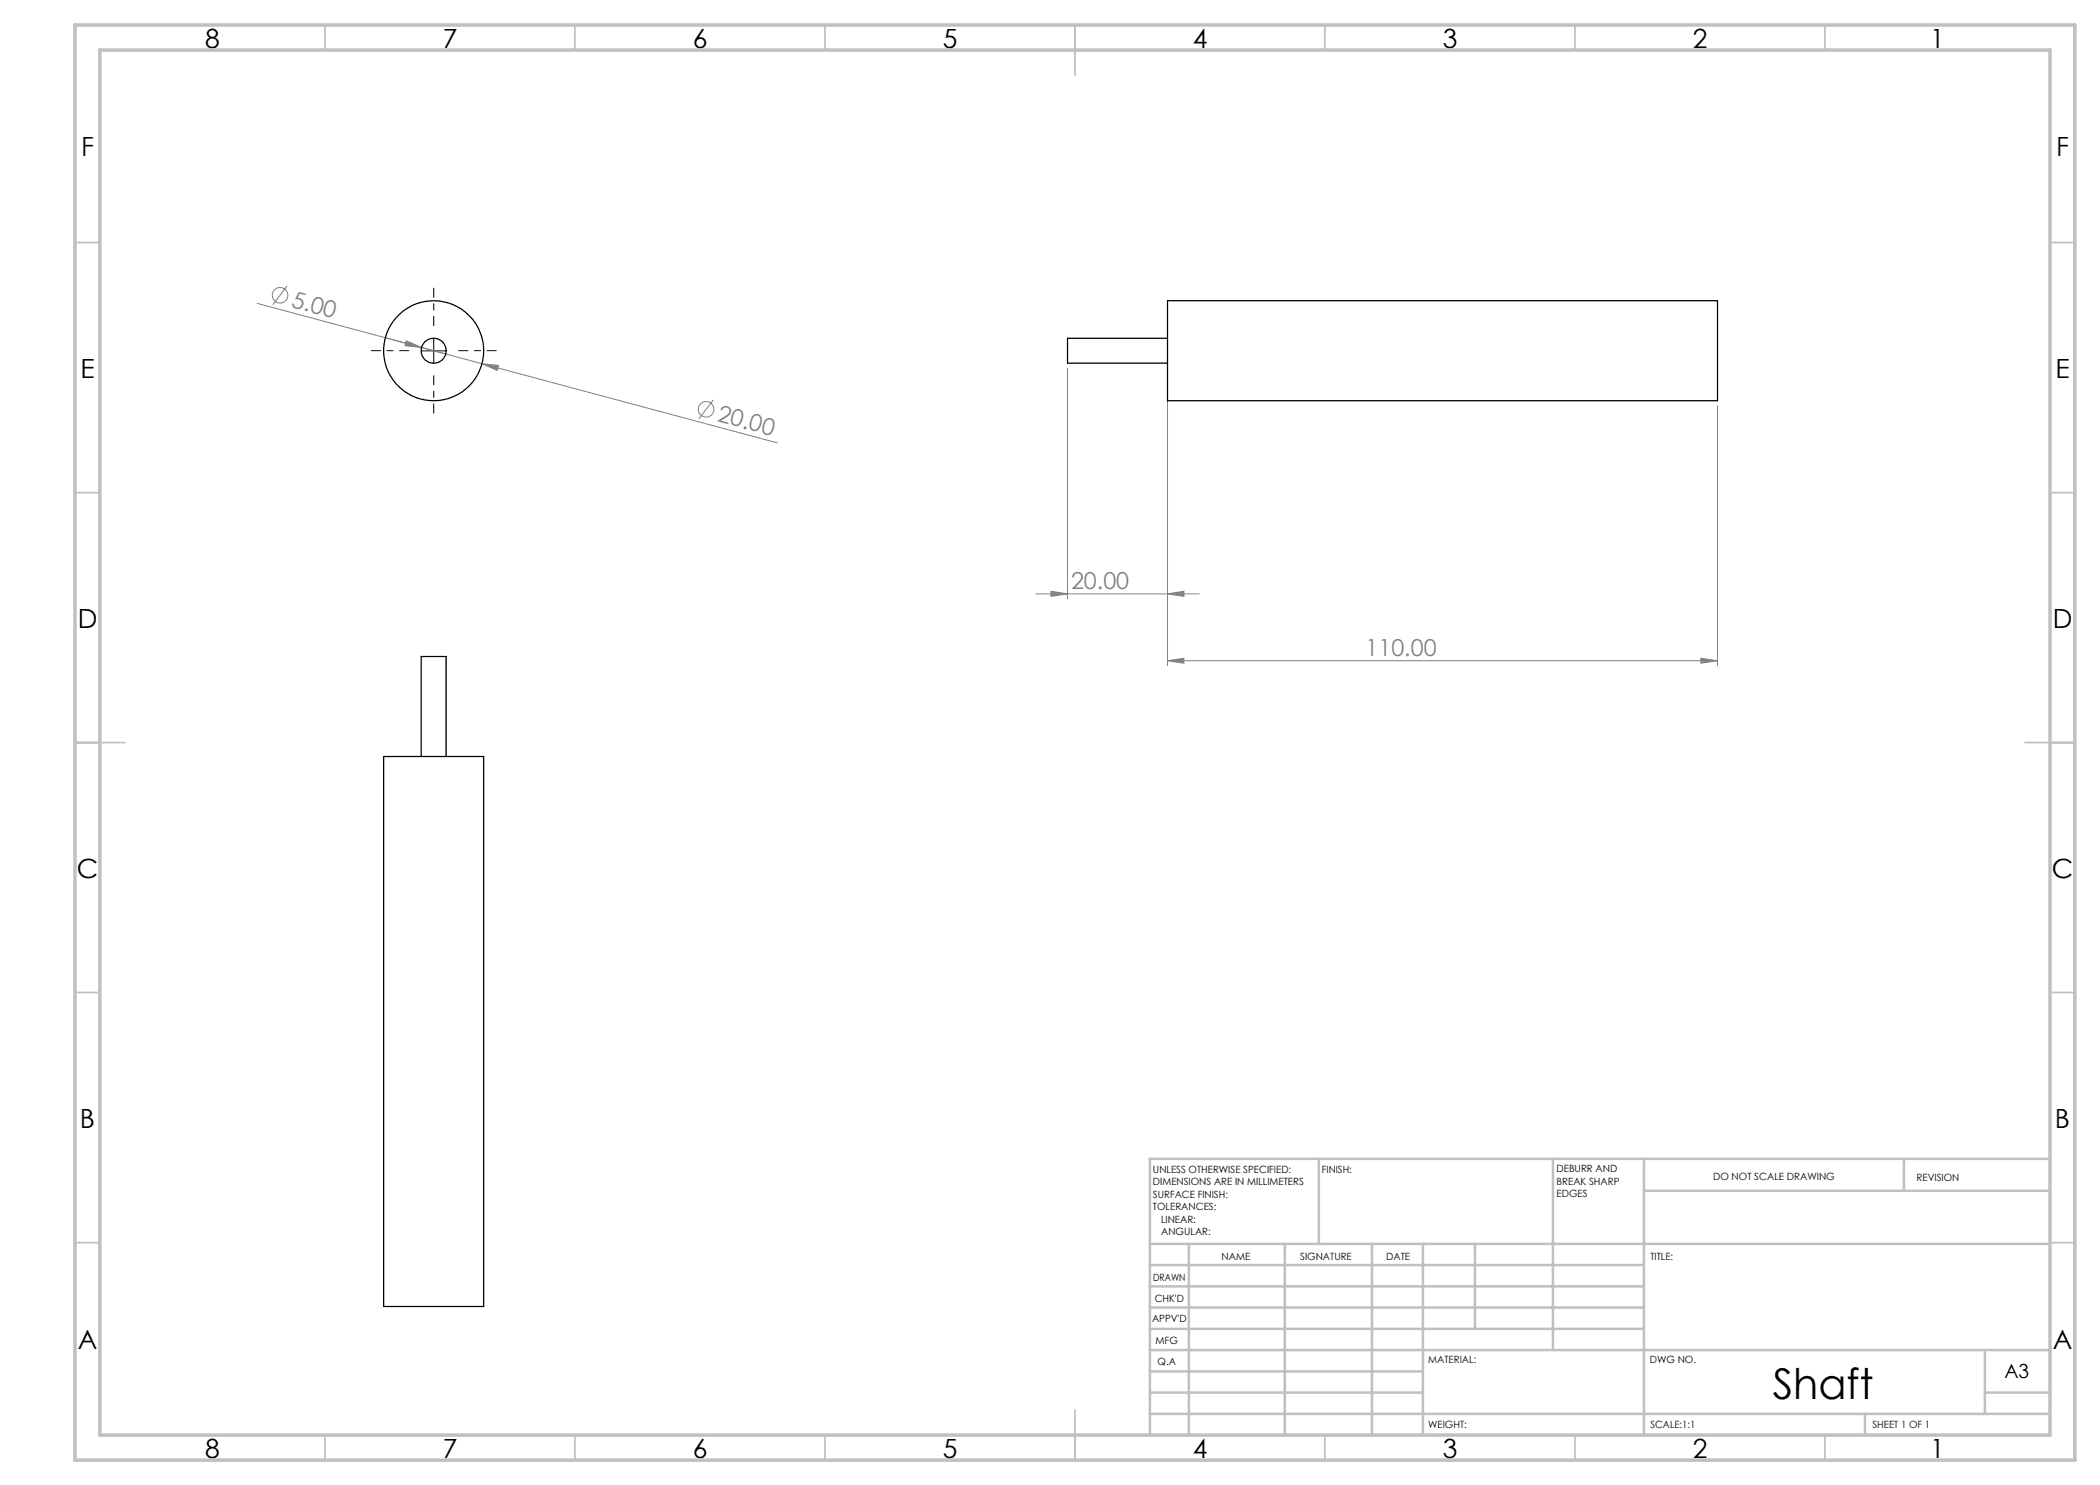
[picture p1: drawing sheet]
<svg xmlns="http://www.w3.org/2000/svg" width="420mm" height="297mm" viewBox="0 0 420 297" stroke-linecap="round" stroke-linejoin="round" font-family="sans-serif">
<g fill="none" stroke="#808080" stroke-width=".2">
<path d="M57.4 57.1l-2.8 3.9M51.4 60.7l45 12M81.2 68.2l3.1 1.3-3.3-.4zM96.4 72.7l3.3 .4-.3 1zM96.4 72.7l59.1 15.9M142.7 80l-2.9 3.8M213.5 73.7v46.1M233.5 73.7v59.4M343.5 81.1v52M207.2 118.8h32.7M210.2 118.2l3.3 .6-3.3 .5zM233.5 118.8l3.3-.6v1.1z"/>
<path d="M233.5 132.1l3.3-.4v.9zM233.5 132.1h110M340.2 131.7l3.3 .4-3.3 .5z"/>
<circle cx="56" cy="59.1" r="1.56"/>
<circle cx="141.2" cy="81.9" r="1.56"/>
</g>
<path d="M81.8 70.1h-7.6M86.7 65.1v-7.5M86.7 75.1v7.5M91.7 70.1h7.6" fill="none" stroke="#000" stroke-width=".2" stroke-dasharray="15.2 1.3 1.3 1.3" stroke-dashoffset="13.4"/>
<path d="M84.2 70.2h5M86.7 67.7v4.9" fill="none" stroke="#000" stroke-width=".2"/>
<g fill="none" stroke="#c0c0c0" stroke-width=".35">
<path d="M65 5v5M115 5v5M165 5v5M215 5v10M265 5v5M315 5v5M365 5v5M15 48.5h5M410 48.5h5M15 98.5h5M410 98.5h5M15 148.5h10"/>
<path d="M405 148.5h10M15 198.5h5M410 198.5h5M15 248.5h5M410 248.5h5M65 287v5M115 287v5M165 287v5M215 282v10M265 287v5M315 287v5M365 287v5"/>
</g>
<g fill="none" stroke="#c0c0c0" stroke-width=".5">
<path d="M263.8 231.8v17M310.6 231.8v38.2M328.8 231.8v55.2M328.8 238.2h81.2M380.8 231.8v6.4M410 231.8h-180v55.2M230 248.8h180M230 257.3h98.8M230 253h98.8M237.8 248.8v38.2M257 248.8v38.2M274.4 248.8v38.2"/>
<path d="M284.6 248.8v38.2M295 248.8v17M230 265.8h98.8M230 261.5h98.8M230 278.5h54.6M230 274.3h54.6M230 270h180M397 278.5h13M397 270v12.8M230 282.8h180M373 282.8v4.2"/>
</g>
<path d="M15 5h400v287h-400zM20 10h390v277h-390z" fill="none" stroke="#c0c0c0" stroke-width=".7"/>
<g fill="#808080">
<path d="M81.2 68.2l3.1 1.3-3.3-.4z"/>
<path d="M96.4 72.7l3.3 .4-.3 1z"/>
<path d="M233.5 132.1l3.3-.4v.9zM340.2 131.7l3.3 .4-3.3 .5zM210.2 118.2l3.3 .6-3.3 .5zM233.5 118.8l3.3-.6v1.1z"/>
</g>
<g fill="none" stroke="#000" stroke-width=".25">
<path d="M233.5 60.1h110v20h-110zM233.5 67.7h-20v4.9h20M76.7 151.3h20v110h-20zM84.2 151.3v-20h5v20"/>
<circle cx="86.7" cy="70.1" r="2.49"/>
<circle cx="86.7" cy="70.1" r="10"/>
</g>
<text font-size="8.5" x="354.5" y="279.7">Shaft</text>
<g font-size="5.3">
<text x="41" y="9.5">8</text>
<text x="88.5" y="9.5">7</text>
<text x="138.5" y="9.5">6</text>
<text x="188.5" y="9.5">5</text>
<text x="238.5" y="9.5">4</text>
<text x="288.5" y="9.5">3</text>
<text x="338.5" y="9.5">2</text>
<text x="386" y="9.5">1</text>
<text x="16.2" y="31.3">F</text>
<text x="411.2" y="31.3">F</text>
<text x="16.1" y="75.5">E</text>
<text x="411.1" y="75.5">E</text>
<text x="15.5" y="125.5">D</text>
<text x="410.5" y="125.5">D</text>
<text x="15.4" y="175.5">C</text>
<text x="410.4" y="175.5">C</text>
<text x="16" y="225.5">B</text>
<text x="411" y="225.5">B</text>
<text x="15.5" y="269.8">A</text>
<text x="410.5" y="269.8">A</text>
<text x="41" y="291.5">8</text>
<text x="88.5" y="291.5">7</text>
<text x="138.5" y="291.5">6</text>
<text x="188.5" y="291.5">5</text>
<text x="238.5" y="291.5">4</text>
<text x="288.5" y="291.5">3</text>
<text x="338.5" y="291.5">2</text>
<text x="386" y="291.5">1</text>
</g>
<g font-size="4.7" fill="#808080">
<text x="58.1" y="61.4" transform="rotate(15 58.1 61.4)">5.00</text>
<text x="143.3" y="84.2" transform="rotate(15 143.3 84.2)">20.00</text>
<text x="214.2" y="117.7">20.00</text>
<text x="273.1" y="131.1">110.00</text>
</g>
<text font-size="3.9" x="400.9" y="275.5">A3</text>
<g font-size="2">
<text x="230.6" y="234.6">UNLESS OTHERWISE SPECIFIED:</text>
<text x="230.6" y="237.1">DIMENSIONS ARE IN MILLIMETERS</text>
<text x="230.6" y="239.6">SURFACE FINISH:</text>
<text x="264.4" y="234.6">FINISH:</text>
<text x="311.3" y="234.5">DEBURR AND</text>
<text x="311.3" y="237">BREAK SHARP</text>
<text x="311.3" y="239.5">EDGES</text>
<text x="342.6" y="236">DO NOT SCALE DRAWING</text>
<text x="383.3" y="236.2">REVISION</text>
<text x="230.6" y="242.1">TOLERANCES:</text>
<text x="232.2" y="244.6">LINEAR:</text>
<text x="232.2" y="247.1">ANGULAR:</text>
<text x="244.3" y="252">NAME</text>
<text x="260" y="251.9">SIGNATURE</text>
<text x="277.2" y="251.9">DATE</text>
<text x="330.1" y="251.9">TITLE:</text>
<text x="230.6" y="256.1">DRAWN</text>
<text x="230.9" y="260.3">CHK'D</text>
<text x="230.4" y="264.4">APPV'D</text>
<text x="231.1" y="268.8">MFG</text>
<text x="231.5" y="273">Q.A</text>
<text x="285.6" y="272.5">MATERIAL:</text>
<text x="330" y="272.5">DWG NO.</text>
<text x="285.6" y="285.5">WEIGHT:</text>
<text x="330.1" y="285.6">SCALE:1:1</text>
<text x="374.5" y="285.6">SHEET 1 OF 1</text>
</g>
</svg>
